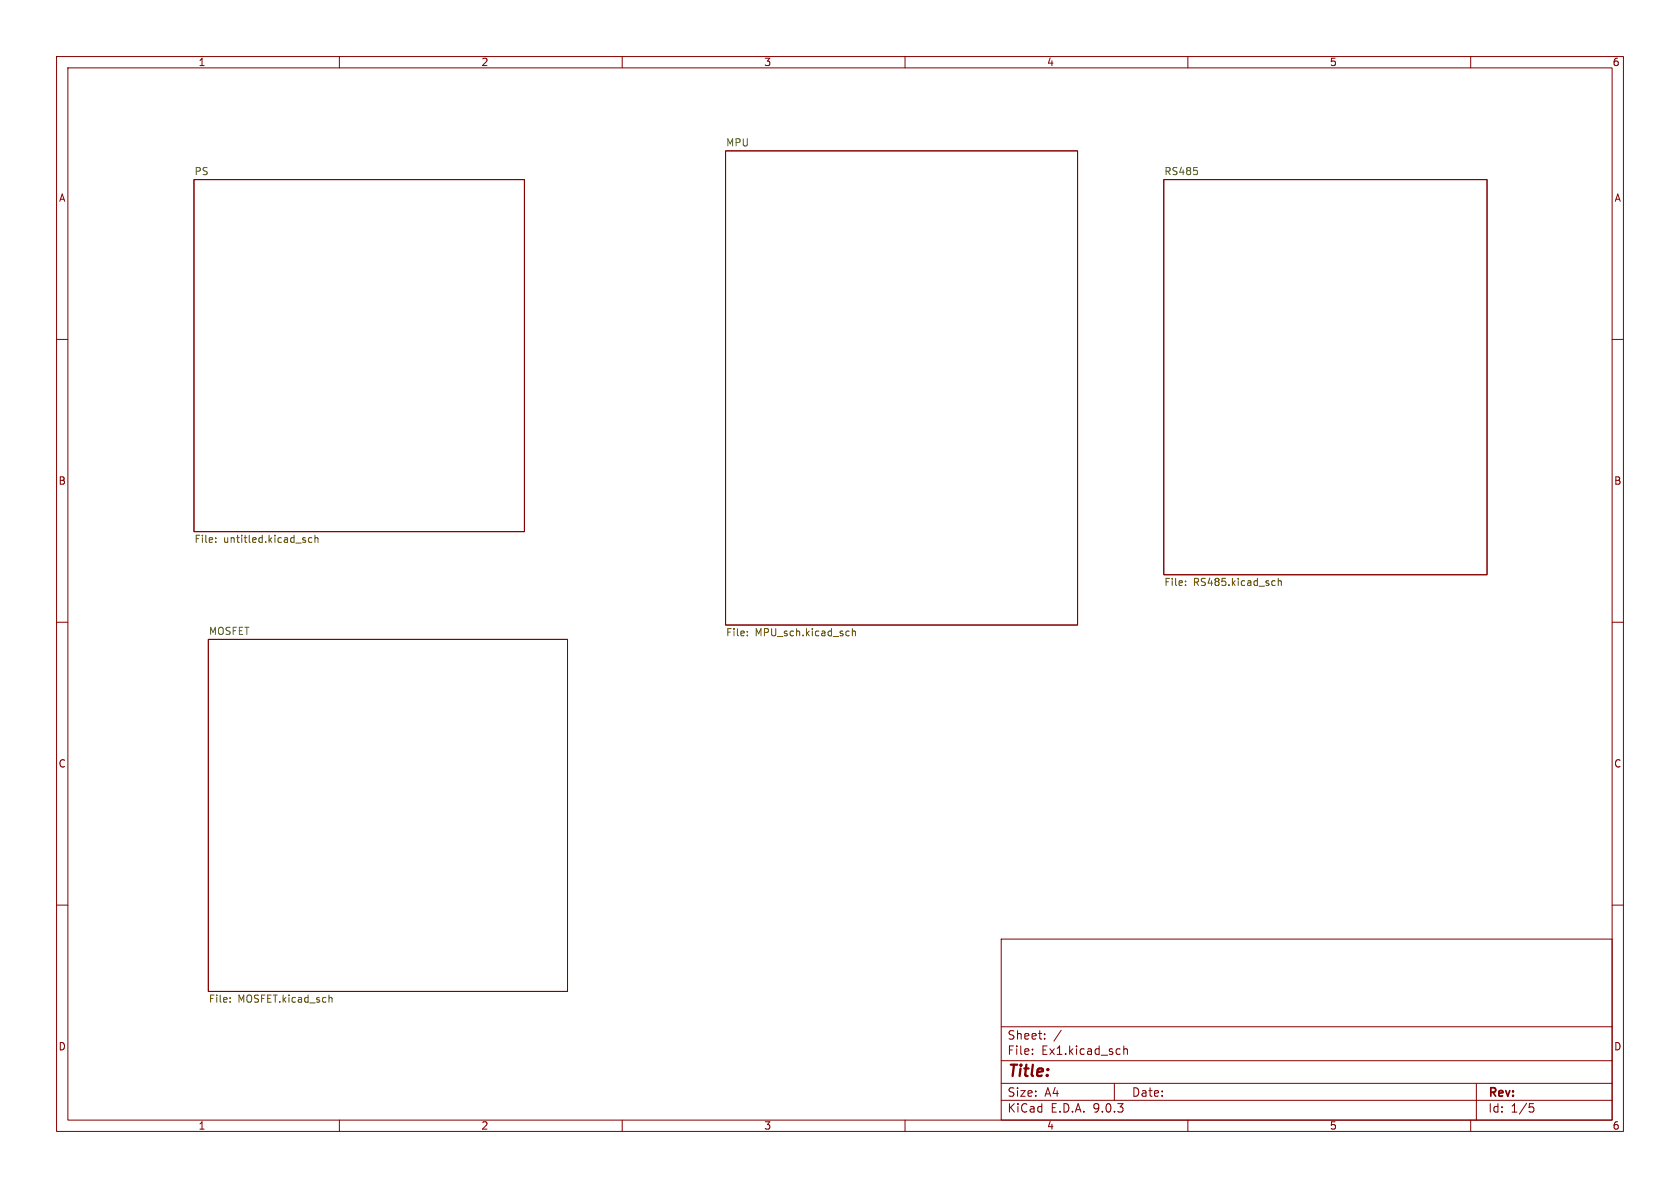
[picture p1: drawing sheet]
<svg xmlns="http://www.w3.org/2000/svg" width="297mm" height="210mm" viewBox="0 0 297 210" stroke-linecap="round" stroke-linejoin="round" font-family="sans-serif">
<g fill="none" stroke="#840000" stroke-width=".18">
<path d="M10 10h277v190h-277zM12 12h273v186h-273zM60 10v2M110 10v2M160 10v2M210 10v2M260 10v2M34.3 31.8h58.4v62.2h-58.4zM128.3 26.7h62.2v83.8h-62.2zM205.7 31.8h57.2v69.8h-57.2zM10 60h2M285 60h2"/>
<path d="M10 110h2M36.8 113h63.5v62.3h-63.5zM285 110h2M10 160h2M177 166h108v32h-108zM285 160h2M60 198v2M110 198v2M160 198v2M177 194.5h108M177 191.5h108M177 187.5h108"/>
<path d="M177 181.5h108M182.5 186.3v.1M182.5 185.5v.1M184.7 183.6v.1M184.7 182.8v.1M187.6 182.1l-1.3 2M197 191.5v3M198.7 184.9v1.5M198.7 185.5l.2-.1 .3 .1 .1 .9M210 198v2M260 198v2M261 191.5v6.5"/>
<path d="M270.4 195.1h.7M270.5 195.7h.4l.3 .3-.2 .5-.5 .1"/>
</g>
<path d="M211.6 30.2v.6" fill="none" stroke="#006464" stroke-width=".18"/>
<g fill="none" stroke="#725600" stroke-width=".18">
<path d="M38.1 95.8v.1M38.1 95.1v.1M55.1 95.1l-.3-.1-.3 .3 .1 .5h.5M55.7 95.2l.2-.2 .3 .1v.8M55.7 94.6v1.3M132.1 112.3v.1M132.1 111.6v.1M149.8 111.6h.3M150.1 112.3l-.3 .1M150.7 111.7l.2-.1h.3v.8M150.7 111.1v1.3M209.6 103.4v.1"/>
<path d="M209.6 102.7v.1M225.1 102.7h.3M225.4 103.4l-.3 .1M226 102.8l.2-.1h.3v.8M226 102.2v1.3M40.7 177v.2M40.7 176.4v.1M58.2 176.4h.4l.1 .8"/>
</g>
<text font-size="2.8" fill="#840000" x="178" y="190.9">Title:</text>
<g font-size="2.1" fill="#840000">
<text x="178" y="184">Sheet:</text>
<text x="178" y="186.7">File:</text>
<text x="184.1" y="186.7">Ex1.kicad_sch</text>
<text x="178" y="196.9">KiCad</text>
<text x="178" y="194.1">Size:</text>
<text x="184.7" y="194.1">A4</text>
<text x="185.7" y="196.9">E.D.A.</text>
<text x="193.3" y="196.9">9.0.3</text>
<text x="200" y="194.1">Date:</text>
<text x="263" y="194.3">Rev:</text>
<text x="263" y="196.9">Id:</text>
<text x="267.1" y="196.9">1/5</text>
</g>
<g font-size="1.8" fill="#840000">
<text x="35" y="11.9">1</text>
<text x="85" y="11.9">2</text>
<text x="135" y="11.9">3</text>
<text x="185" y="11.9">4</text>
<text x="235" y="11.9">5</text>
<text x="285" y="11.9">6</text>
<text x="10.3" y="35.9">A</text>
<text x="285.3" y="35.9">A</text>
<text x="10.3" y="85.9">B</text>
<text x="285.3" y="85.9">B</text>
<text x="10.3" y="135.9">C</text>
<text x="285.3" y="135.9">C</text>
<text x="10.3" y="185.9">D</text>
<text x="285.3" y="185.9">D</text>
<text x="35" y="199.9">1</text>
<text x="85" y="199.9">2</text>
<text x="135" y="199.9">3</text>
<text x="185" y="199.9">4</text>
<text x="235" y="199.9">5</text>
<text x="285" y="199.9">6</text>
</g>
<g font-size="1.8" fill="#006464">
<text x="128.3" y="26">MPU</text>
<text x="34.3" y="31">PS</text>
<text x="205.7" y="31">RS485</text>
<text x="36.8" y="112.3">MOSFET</text>
</g>
<g font-size="1.8" fill="#725600">
<text x="34.3" y="96.3">File:</text>
<text x="39.5" y="96.3">untitled.kicad_sch</text>
<text x="205.7" y="103.9">File:</text>
<text x="211" y="103.9">RS485.kicad_sch</text>
<text x="128.3" y="112.8">File:</text>
<text x="133.5" y="112.8">MPU_sch.kicad_sch</text>
<text x="36.8" y="177.6">File:</text>
<text x="42.1" y="177.6">MOSFET.kicad_sch</text>
</g>
</svg>
